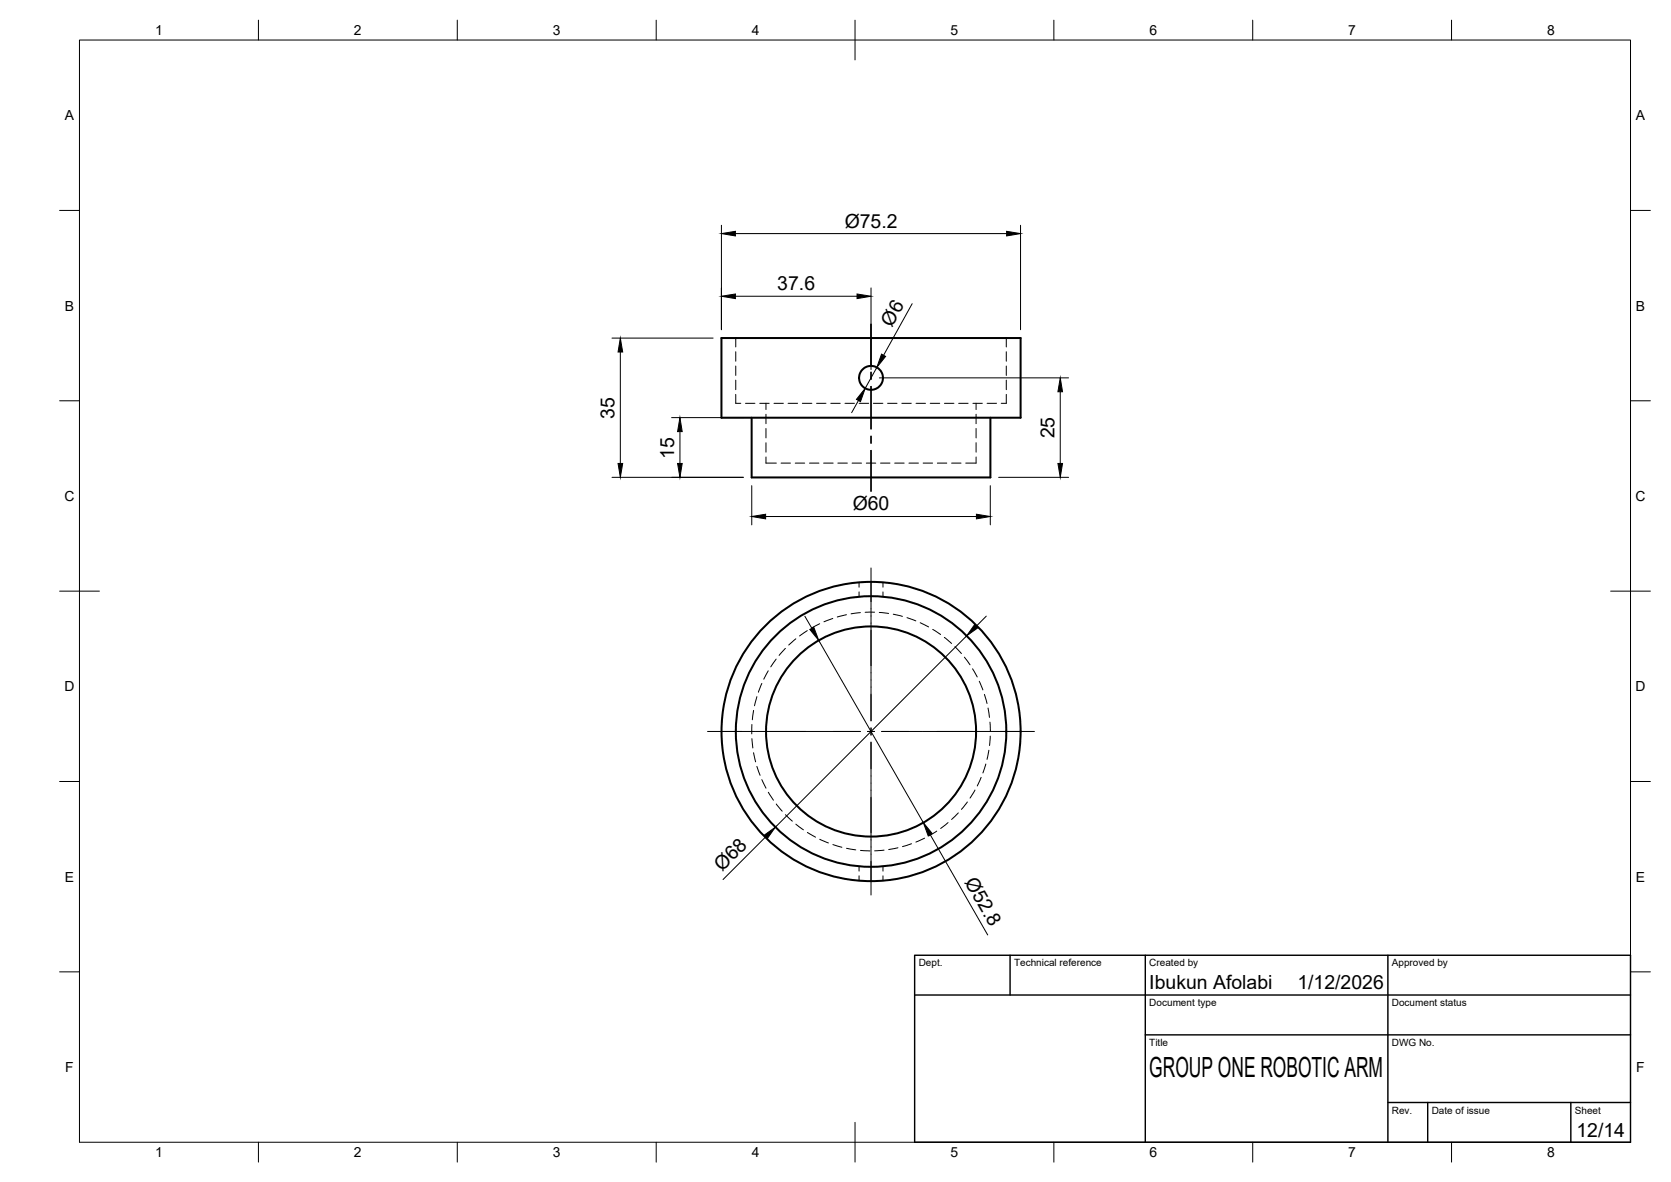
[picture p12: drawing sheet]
<svg xmlns="http://www.w3.org/2000/svg" width="420mm" height="297mm" viewBox="0 0 420 297" stroke-linecap="round" stroke-linejoin="round" font-family="sans-serif">
<!-- layer: Visible -->
<g fill="none" stroke="#000" stroke-width=".51">
<path d="M181.4 84.9h75.2v20.1h-75.2zM189 105v15h60v-15"/>
<circle cx="219" cy="95" r="3"/>
<circle cx="219" cy="183.8" r="37.6"/>
<circle cx="219" cy="183.8" r="34"/>
<circle cx="219" cy="183.8" r="26.4"/>
</g>
<!-- layer: Hidden -->
<g fill="none" stroke="#000" stroke-width=".25">
<path d="M185 99.1v2.3h1.3M185 84.9v2.3M185 88.4v2.4M185 92v2.3M185 95.5v2.4M253 99.1v2.3h-1.2M253 84.9v2.3M253 88.4v2.4M253 92v2.3M253 95.5v2.4M187.5 101.4h2.3M191 101.4h2.4"/>
<path d="M192.6 114.8v1.6h2.6M192.6 101.4v1.5M192.6 104.1v2.4M192.6 107.7v2.4M192.6 111.3v2.3M194.6 101.4h2.4M196.4 116.4h2.4M198.2 101.4h2.4M200 116.4h2.3M201.7 101.4h2.4M203.5 116.4h2.4M205.3 101.4h2.4"/>
<path d="M207.1 116.4h2.4M208.9 101.4h2.4M210.7 116.4h2.4M212.5 101.4h2.3M214.2 116.4h2.4M216 101.4h2.4M217.8 116.4h2.4M219.6 101.4h2.4M221.4 116.4h2.4M223.2 101.4h2.4M225 116.4h2.4M226.8 101.4h2.3"/>
<path d="M228.5 116.4h2.4M230.3 101.4h2.4M232.1 116.4h2.4M233.9 101.4h2.4M235.7 116.4h2.4M237.5 101.4h2.4M239.3 116.4h2.3M241 101.4h2.4M244.6 101.4h2.4M245.4 114.8v1.6h-2.6M245.4 101.4v1.5M245.4 104.1v2.4"/>
<path d="M245.4 107.7v2.4M245.4 111.3v2.3M248.2 101.4h2.4M203 158.5l-2 1.3M206.1 156.7l-2.1 1.2M209.4 155.4l-2.2 .9M212.8 154.5l-2.3 .6M216 146.4v1.2M216 148.7v1.3M216.3 154l-2.3 .2M219.9 153.8l-2.4 .1M221.1 153.9l2.3 .3"/>
<path d="M222 146.4v1.2M222 148.7v1.3M224.6 154.4l2.3 .5M228 155.2l2.3 .8M231.4 156.5l2.1 1.1M234.5 158.2l2 1.3M189.5 178.5l-.3 2.4M190.3 175.1l-.6 2.3M191.6 171.8l-.9 2.2M193.2 168.6l-1.2 2.1M195.2 165.6l-1.4 2M197.5 162.9l-1.6 1.8"/>
<path d="M200.1 160.5l-1.8 1.6M237.4 160.2l1.9 1.5M240.1 162.5l1.6 1.7M242.5 165.1l1.4 2M244.5 168.1l1.2 2M246.2 171.2l.9 2.2M247.5 174.5l.7 2.3M248.4 177.9l.4 2.4M189.1 182.1l-.1 2.3M189.1 185.6l.2 2.4M189.5 189.2l.5 2.3M190.3 192.6l.8 2.2"/>
<path d="M191.6 195.9l1 2.2M193.2 199.1l1.3 2M245.2 198.6l-1.3 2M246.7 195.4l-1 2.1M247.9 192l-.8 2.3M248.6 188.5l-.4 2.3M248.9 181.5l.1 2.3M249 185l-.2 2.4M195.2 202l1.5 1.9M197.5 204.7l1.7 1.7M200.1 207.1l1.9 1.4M203 209.2l2.1 1.2"/>
<path d="M206.1 210.9l2.2 .9M209.4 212.2l2.3 .7M212.9 213.2l2.3 .4M216 217.7v1.2M216.4 213.7l2.3 .1M222 217.7v1.2M222.3 213.6l-2.4 .2M225.8 213l-2.3 .5M229.2 212l-2.3 .8M232.5 210.6l-2.2 1M235.5 208.9l-2 1.2M238.4 206.7l-1.9 1.5"/>
<path d="M241 204.3l-1.7 1.6M243.2 201.5l-1.5 1.9M216 220.1v1.2M222 220.1v1.2"/>
</g>
<!-- layer: BORDER -->
<g fill="none" stroke="#000" stroke-width=".25">
<path d="M20 10.1h390v276.9h-390zM65 5.1v5M115 5.1v5M165 5.1v5M215 5.1v10M265 5.1v5M315 5.1v5M365 5.1v5M15 52.9h5M410 52.9h5M15 100.7h5M410 100.7h5"/>
<path d="M15 148.6h10M405 148.6h10M15 196.4h5M410 196.4h5M15 244.2h5M410 244.2h5M65 287v5M115 287v5M165 287v5M215 282.1v9.9M265 287v5M315 287v5"/>
<path d="M365 287v5"/>
</g>
<!-- layer: TITLEBLOCK -->
<path d="M230 240.1h180v46.9h-180zM230 250h180M254 240.1v9.9M288 240.1v46.9M349 240.1v46.9M288 260.1h122M349 277.1h61M359 277.1v9.9M395 277.1v9.9" fill="none" stroke="#000" stroke-width=".36"/>
<!-- layer: Smart Centers -->
<path d="M219 81.5v10.2M219 93.5v1.8M219 97.1v10.7M219 109.6v1.8M219 113.2v10.3M219 142.7v38.5M177.9 183.8h38.4M218.1 183.8h1.8M219 182.9v1.8M219 186.5v38.4M221.7 183.8h38.4" fill="none" stroke="#000" stroke-width=".25"/>
<!-- layer: FD_Dimensions -->
<g fill="none" stroke="#000" stroke-width=".25">
<path d="M181.4 56.6v26.3M184.9 58.7h68.2M256.6 56.6v26.3M184.9 74.5h30.6M219 72.4v20.5M229.4 76.3l-7.2 13M153.9 85h25.4M156 88.5v28M220.5 92.3l-2.9 5.3M221.1 95h47.6M266.6 98.5v18M153.9 120h33"/>
<path d="M168.9 105h18M171 108.5v8M215.9 100.6l-1.8 3.1M251.1 120h17.6M189 122.1v9.8M192.5 129.8h53M249 122.1v9.8M202.4 154.9l1.7 3M243.1 159.8l-48.1 48.1M248 154.8l-2.5 2.5M205.9 160.9l26.3 45.8M192.5 210.3l-10.7 10.7"/>
<path d="M233.9 209.7l14.4 25.3"/>
</g>
<g fill="#000" stroke="#000" stroke-width=".25">
<path d="M181.4 58.7l3.5-.6v1.2zM253.1 58.1l3.5 .6-3.5 .6zM181.4 74.5l3.5-.6v1.1zM215.5 73.9l3.5 .6-3.5 .5zM156 85l.6 3.5h-1.2zM221.7 89l1 .6-2.2 2.7zM266.6 95l.6 3.5h-1.2zM155.4 116.5h1.2l-.6 3.5zM170.4 116.5h1.1l-.5 3.5zM171 105l.5 3.5h-1.1zM217.6 97.6l-1.2 3.3-1.1-.5zM266 116.5h1.2l-.6 3.5z"/>
<path d="M189 129.8l3.5-.6v1.2zM245.5 129.2l3.5 .6-3.5 .6zM203.6 158.2l1-.6 1.3 3.3zM245.1 156.9l.8 .8-2.8 2.1zM192.1 209.9l2.9-2-2.1 2.9zM232.2 206.7l2.2 2.8-1 .5z"/>
</g>
<text font-size="7" x="289" y="270.6">GROUP ONE ROBOTIC ARM</text>
<g font-size="4.9">
<text x="212.4" y="57.2">Ø75.2</text>
<text x="195.5" y="73">37.6</text>
<text x="224.3" y="82.3" transform="rotate(-61 224.3 82.3)">Ø6</text>
<text x="154.5" y="105.2" transform="rotate(-90 154.5 105.2)">35</text>
<text x="265.1" y="110.2" transform="rotate(-90 265.1 110.2)">25</text>
<text x="169.5" y="115.3" transform="rotate(-90 169.5 115.3)">15</text>
<text x="214.4" y="128.3">Ø60</text>
<text x="181.5" y="219.1" transform="rotate(-45 181.5 219.1)">Ø68</text>
<text x="242.5" y="221.6" transform="rotate(60 242.5 221.6)">Ø52.8</text>
<text x="289" y="248.5">Ibukun Afolabi</text>
<text x="326.2" y="248.5">1/12/2026</text>
<text x="396.4" y="285.7">12/14</text>
</g>
<g font-size="3.5">
<text x="39" y="8.8">1</text>
<text x="89" y="8.8">2</text>
<text x="139" y="8.8">3</text>
<text x="189" y="8.8">4</text>
<text x="239" y="8.8">5</text>
<text x="289" y="8.8">6</text>
<text x="339" y="8.8">7</text>
<text x="389" y="8.8">8</text>
<text x="16.3" y="30.2">A</text>
<text x="411.3" y="30.2">A</text>
<text x="16.3" y="78">B</text>
<text x="411.3" y="78">B</text>
<text x="16.2" y="125.9">C</text>
<text x="411.2" y="125.9">C</text>
<text x="16.2" y="173.7">D</text>
<text x="411.2" y="173.7">D</text>
<text x="16.3" y="221.6">E</text>
<text x="411.3" y="221.6">E</text>
<text x="16.4" y="269.4">F</text>
<text x="411.4" y="269.4">F</text>
<text x="39" y="290.8">1</text>
<text x="89" y="290.8">2</text>
<text x="139" y="290.8">3</text>
<text x="189" y="290.8">4</text>
<text x="239" y="290.8">5</text>
<text x="289" y="290.8">6</text>
<text x="339" y="290.8">7</text>
<text x="389" y="290.8">8</text>
</g>
<g font-size="2.5">
<text x="231" y="242.9">Dept.</text>
<text x="255" y="242.9">Technical reference</text>
<text x="289" y="242.9">Created by</text>
<text x="350" y="242.9">Approved by</text>
<text x="289" y="252.8">Document type</text>
<text x="350" y="252.8">Document status</text>
<text x="289" y="262.9">Title</text>
<text x="350" y="262.9">DWG No.</text>
<text x="350" y="279.9">Rev.</text>
<text x="360" y="279.9">Date of issue</text>
<text x="396" y="279.9">Sheet</text>
</g>
</svg>
